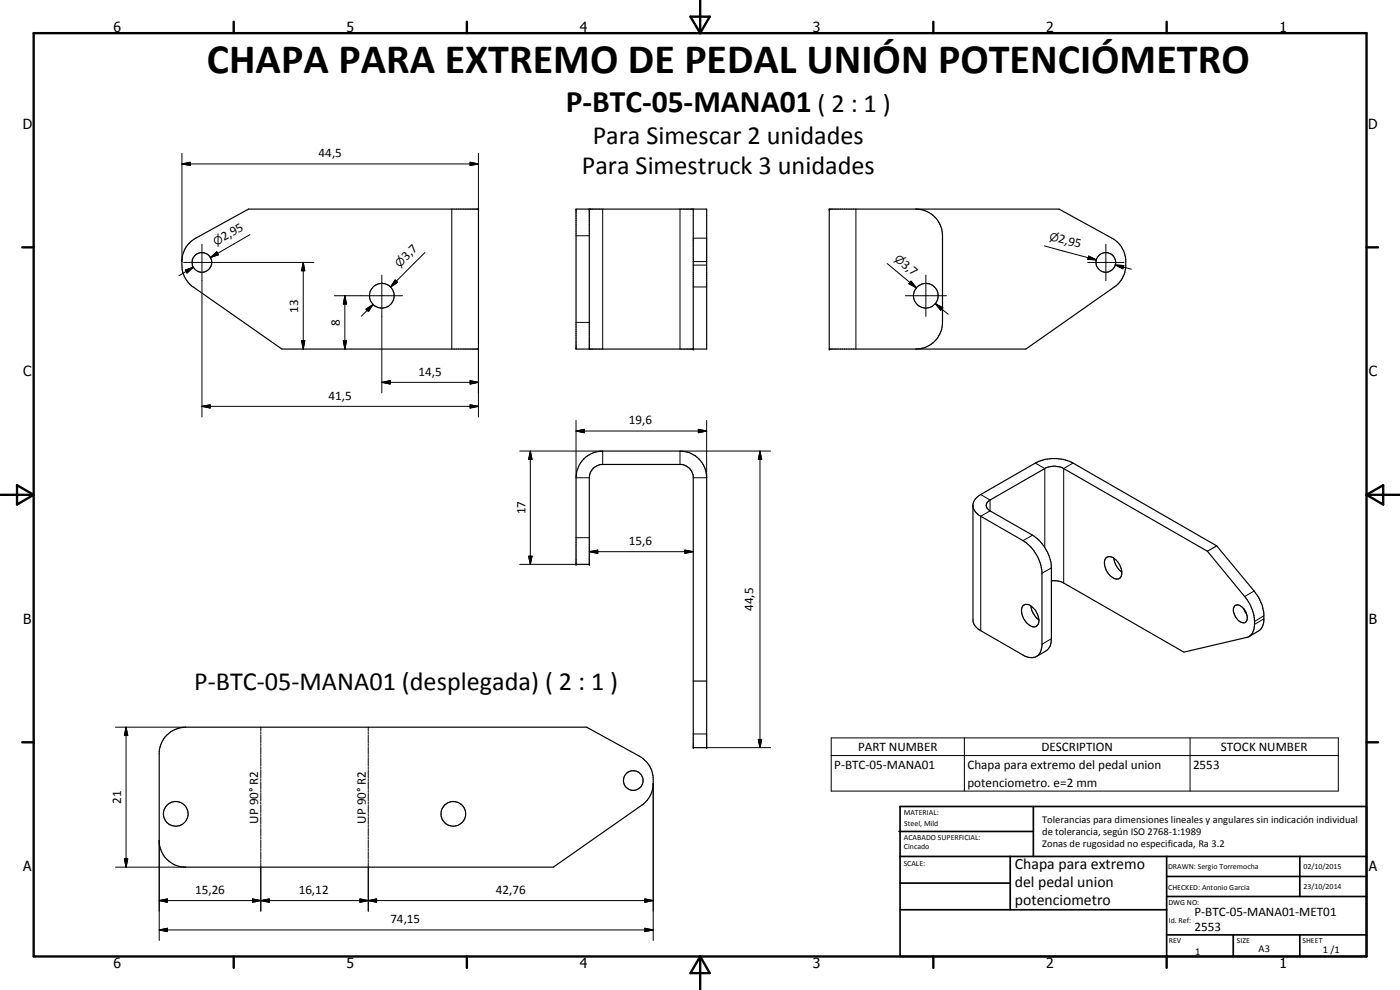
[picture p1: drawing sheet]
<svg xmlns="http://www.w3.org/2000/svg" width="420mm" height="297mm" viewBox="0 0 420 297" stroke-linecap="round" stroke-linejoin="round" font-family="sans-serif">
<g fill="none" stroke="#000" stroke-width=".35">
<path d="M56.7 73.1l2-1.6 15.9-8.8h69v42h-59l-26.6-18.6a9 9 0 0 1-2.5-11.4zM172.9 62.7h39.2v42h-39.2zM176.9 62.7v42M208.1 62.7v42M248.9 62.7h68.9l15.9 8.8a8 8 0 0 1 4.2 6.3 8.7 8.7 0 0 1-2.4 7.4l-27.6 19.5h-59zM274.9 62.7a8 8 0 0 1 8 8v26a8 8 0 0 1-8 8M175.2 137.7a8 8 0 0 1 5.7-2.4h23.2a8 8 0 0 1 8 8v81h-4v-81.4a4.1 4.1 0 0 0-3.6-3.5h-24.1a4.1 4.1 0 0 0-3.5 3.9v26h-4v-26a8.4 8.4 0 0 1 2.3-5.6zM292 152.1a4.3 4.3 0 0 0 2.3 2.8l12.7 7.3a12.7 12.7 0 0 1 5.7 9.2v22.4a3.8 3.8 0 0 1-1.6 3.2M315.5 174.3h1.8l1.9 .6 36.1 20.8 19.6-4.7M332.1 167.3a2.62 2.62 0 0 1 3.3 1.3 4.4 4.4 0 0 1 .8 4.8 2.63 2.63 0 0 1-3.6-1.4 4 4 0 0 1-.5-4.7zM334.3 167.5a5.8 5.8 0 0 0 2.4 4.1M362.4 165.4l11.1 13.6a10.7 10.7 0 0 1 2.2 11.2l-.8 .8"/>
<path d="M362.4 165.4l-43.2-24.8a5.9 5.9 0 0 0-5.6 0l-16.5 9.4a1.73 1.73 0 0 0-1.1 1.7 1.73 1.73 0 0 0 1.1 1.6l12.8 7.3a12.6 12.6 0 0 1 5.6 9.8v22.3l-.4 1.2-.9 1.2-3.1 1.9M365.2 163.8l11.2 13.5a11.2 11.2 0 0 1 2.3 11l-.7 .8-3.2 1.9M365.2 163.8l-2.8 1.6M365.2 163.8l-43.2-24.9a12.5 12.5 0 0 0-9.6-.7l-1.7 .7-16.9 9.8-1.1 1-.4 .8-.3 .8v35.1a4.2 4.2 0 0 0 2.3 2.8l12.7 7.4a4.2 4.2 0 0 0 4.1 .4M307 181.8a2.05 2.05 0 0 1 2.9 .4 4.4 4.4 0 0 1 1.4 5.5 2.15 2.15 0 0 1-3-.7 4.6 4.6 0 0 1-1.3-5.2zM309.4 181.8a5.9 5.9 0 0 0 2.4 4.2M370.5 181.9a1.99 1.99 0 0 1 2.9 .9 3.2 3.2 0 0 1 .4 3.9 2.74 2.74 0 0 1-3.3-2.2l-.3-.8a1.98 1.98 0 0 1 .3-1.8zM373.2 182.6l.9 1.5M208.1 204.3h4M49.6 221a8.2 8.2 0 0 1 6.1-2.8h120.4l15.8 8.7a8.1 8.1 0 0 1 4.1 6.4 8.9 8.9 0 0 1-1 5.7l-1.8 2.2-27.1 19h-110.4a8 8 0 0 1-7.9-7.3v-27.4l.7-2.7z"/>
<circle cx="60.6" cy="78.7" r="2.96"/>
<circle cx="331.9" cy="78.7" r="2.96"/>
<circle cx="114.6" cy="88.7" r="3.7"/>
<circle cx="277.9" cy="88.7" r="3.7"/>
<circle cx="190.1" cy="234.2" r="2.96"/>
<circle cx="52.8" cy="244.2" r="3.7"/>
<circle cx="136" cy="244.2" r="3.7"/>
</g>
<g fill="none" stroke="#000" stroke-width=".3">
<path d="M54.6 49.2l2.5-.5v1zM54.6 49.2h89M54.6 46v32.5M141.1 48.7l2.5 .5-2.5 .5zM143.6 46v16.7M55.1 78.7h39.1M60.6 73.3v51.8M63.1 77.3l2-1.7 .5 .9zM65.3 76l-2.2 1.3M75 70.4l-11.9 6.9M91 78.7l.5 2.5h-1zM91 78.7v26"/>
<path d="M127.5 75.8l-10.3 10.3M135.6 62.7v42M172.9 70.7h4M180.9 62.7v42M204.1 62.7v42M208.1 79.5h4M208.1 78.5h4M208.1 71.5h4M256.9 62.7v42M266.3 79.1l8.7 7.3M313.5 73.8l15.5 4.2M326.4 78.7h10.9"/>
<path d="M326.6 77.3l2.4 .7M326.7 76.8l2.3 1.2-2.5-.2zM331.9 73.3v10.9M334.7 79.5l2.6 .2-.3 .9zM334.7 79.5l4.8 1.3M55.6 81l2.4-.8-1.9 1.7zM58 80.2l-4.3 2.5M100.3 88.7h20.5M103.5 88.7l.5 2.5h-1zM103.5 88.7v16M109.8 92.8l2.2-1.4-1.4 2.1zM112 91.4l-3.6 3.5"/>
<path d="M114.6 82.5v35.4M118.6 84l.7 .7-2.1 1.4zM118.9 84.3l-1.7 1.8M172.9 96.7h4M208.1 86.1h4M271.7 88.7h12.3M273.4 84.4l1.6 2-2.2-1.3zM277.9 82.5v12.4M280.7 91.1l2.2 1.2-.6 .8zM280.7 91.1l3.9 3.2M90.5 102.2h1l-.5 2.5zM103 102.2h1l-.5 2.5z"/>
<path d="M114.6 114.7l2.5-.5v1zM114.6 114.7h29M141.1 114.2l2.5 .5-2.5 .5zM143.6 104.7v20.4M60.6 121.9l2.5-.4v.9zM60.6 121.9h83M141.1 121.5l2.5 .4-2.5 .5zM156 135.3h24.9v4.1M159.2 135.3l.5 2.5h-1zM159.2 135.3v34M172.9 129.3l2.5-.5v1zM172.9 126.2v17.1h4"/>
<path d="M172.9 129.3h39.2M209.6 128.8l2.5 .5-2.5 .5zM212.1 126.2v17.1h-4M228.1 135.3l.5 2.5h-1zM228.1 135.3v89M231.3 135.3h-27.2v4.1M310.7 138.9l2.9 1.7v23.7M322 138.9l-2.8 1.7v34.3M294.3 148.4l2.8 1.6v3.3l-2.8 1.6v34.3M156 169.3h16.9M158.7 166.9h1l-.5 2.4zM172.9 161.3h4"/>
<path d="M176.9 165.5l2.5-.4v.9zM176.9 165.5h31.2M205.6 165.1l2.5 .4-2.5 .5zM309.9 160.6l-2.9 1.6M315.5 170.4l-2.8 1.6M376.4 177.3l-2.9 1.7M315.5 191.6l-2.8 1.7M379.3 185.7l-2.8 1.6M379.3 184.8l-2.8 1.6M34.7 218.2h21M37.8 218.2l.5 2.5h-1zM37.8 218.2v42"/>
<path d="M78.3 218.2v1.2M78.3 219.6v.6M110.5 218.2v1.2M110.5 219.6v.6M78.3 220.5v2.4M78.3 223.1v.6M78.3 224v2.4M78.3 226.7v.5M78.3 227.5v2.4M78.3 230.2v.6M78.3 231v2.3M78.3 233.6v.6"/>
<path d="M78.3 234.5v2.4M78.3 237.2v.5M78.3 238v2.4M110.5 220.5v2.4M110.5 223.1v.6M110.5 224v2.4M110.5 226.7v.5M110.5 227.5v2.4M110.5 230.2v.6M110.5 231v2.3M110.5 233.6v.6M110.5 234.5v2.4"/>
<path d="M110.5 237.2v.5M110.5 238v2.4M196 235v47.2M208.1 220.2h4M212.1 224.3h19.2M227.6 221.9h1l-.5 2.4zM249.5 221.4h152.1v16h-152.1zM249.5 226.7h152.1M289.4 221.4v16M357.2 221.4v16M37.3 257.7h1l-.5 2.5zM47.8 252.2v30"/>
<path d="M78.3 240.7v.5M78.3 241.5v2.3M78.3 244.1v.6M78.3 245v2.4M78.3 247.6v.6M78.3 248.5v2.4M78.3 251.1v.6M78.3 252v2.4M78.3 254.6v.6M78.3 255.5v2.4M78.3 258.1v.6M78.3 259v14.4"/>
<path d="M110.5 240.7v.5M110.5 241.5v2.3M110.5 244.1v.6M110.5 245v2.4M110.5 247.6v.6M110.5 248.5v2.4M110.5 251.1v.6M110.5 252v2.4M110.5 254.6v.6M110.5 255.5v2.4M110.5 258.1v.6M110.5 259v14.4"/>
<path d="M34.7 260.2h21M47.8 270.2l2.4-.5v1zM47.8 279l2.4-.5v1zM47.8 270.2h148.2M47.8 279h148.2M75.8 269.7l2.5 .5-2.5 .5zM78.3 270.2l2.5-.5v1zM108 269.7l2.5 .5-2.5 .5zM108 269.7v1l5-1v1zM110.5 270.2l2.5-.5v1zM193.5 269.7l2.5 .5-2.5 .5zM193.5 278.5l2.5 .5-2.5 .5z"/>
</g>
<g fill="#000">
<circle cx="208.1" cy="62.7" r=".18"/>
<circle cx="248.9" cy="62.7" r=".18"/>
<circle cx="208.1" cy="104.7" r=".18"/>
<circle cx="248.9" cy="104.7" r=".18"/>
<circle cx="172.9" cy="169.3" r=".18"/>
<circle cx="176.9" cy="169.3" r=".18"/>
<circle cx="208.1" cy="224.3" r=".18"/>
<circle cx="212.1" cy="224.3" r=".18"/>
</g>
<g fill="none" stroke="#000" stroke-width=".71">
<path d="M10.1 9.9h400v277.1h-400zM70.1 6.5v3.4M140.1 6.5v3.4M207.2 5h5.8l-2.9 4.9zM210.1 0v9.9M280.1 6.5v3.4M350.1 6.5v3.4M6.7 74.2h3.4M410.1 74.2h3.5M.1 148.5h10M5.1 145.6l5 2.9-5 2.9zM410.1 148.5h10"/>
<path d="M410.1 148.5l5-2.9v5.8zM6.7 222.7h3.4M410.1 222.7h3.5M70.1 287v3.4M140.1 287v3.4M210.1 287v10M210.1 287l2.9 5h-5.8zM280.1 287v3.4M350.1 287v3.4"/>
</g>
<g fill="none" stroke="#000" stroke-width=".51">
<path d="M269.8 249.5h40.3M270.1 242h140v45h-140zM270.1 257h140M303.2 257v16M310.1 242v15M350.1 257v30M390.1 257v12M270.1 265h33.1M270.1 273h80M350.1 269h60M350.1 263h60M350.1 280.5h60"/>
<path d="M370.1 280.5v6.5M390.1 280.5v6.5"/>
</g>
<g fill="#000">
<path d="M54.6 49.2l2.5-.5v1zM141.1 48.7l2.5 .5-2.5 .5zM63.1 77.3l2-1.7 .5 .9zM326.7 76.8l2.3 1.2-2.5-.2zM334.7 79.5l2.6 .2-.3 .9zM55.6 81l2.4-.8-1.9 1.7zM91 78.7l.5 2.5h-1zM103.5 88.7l.5 2.5h-1zM109.8 92.8l2.2-1.4-1.4 2.1zM118.6 84l.7 .7-2.1 1.4zM273.4 84.4l1.6 2-2.2-1.3zM280.7 91.1l2.2 1.2-.6 .8z"/>
<path d="M90.5 102.2h1l-.5 2.5zM103 102.2h1l-.5 2.5zM114.6 114.7l2.5-.5v1zM141.1 114.2l2.5 .5-2.5 .5zM60.6 121.9l2.5-.4v.9zM141.1 121.5l2.5 .4-2.5 .5zM159.2 135.3l.5 2.5h-1zM172.9 129.3l2.5-.5v1zM209.6 128.8l2.5 .5-2.5 .5zM228.1 135.3l.5 2.5h-1zM158.7 166.9h1l-.5 2.4zM176.9 165.5l2.5-.4v.9z"/>
<path d="M205.6 165.1l2.5 .4-2.5 .5zM37.8 218.2l.5 2.5h-1zM227.6 221.9h1l-.5 2.4zM37.3 257.7h1l-.5 2.5zM47.8 270.2l2.4-.5v1zM47.8 279l2.4-.5v1zM75.8 269.7l2.5 .5-2.5 .5zM78.3 270.2l2.5-.5v1zM108 269.7l2.5 .5-2.5 .5zM110.5 270.2l2.5-.5v1zM193.5 269.7l2.5 .5-2.5 .5zM193.5 278.5l2.5 .5-2.5 .5z"/>
</g>
<text font-size="12.6" x="62.1" y="21.9">CHAPA PARA EXTREMO DE PEDAL UNIÓN POTENCIÓMETRO</text>
<text font-size="9.4" x="169.8" y="33.7">P-BTC-05-MANA01</text>
<g font-size="7.9">
<text x="245.4" y="33.7">( 2 : 1 )</text>
<text x="177.9" y="43.2">Para Simescar 2 unidades</text>
<text x="174.6" y="52.2">Para Simestruck 3 unidades</text>
<text x="58.3" y="207.1">P-BTC-05-MANA01 (desplegada) ( 2 : 1 )</text>
</g>
<g font-size="4.7">
<text x="304.6" y="260.8">Chapa para extremo</text>
<text x="304.6" y="266.2">del pedal union</text>
<text x="304.6" y="271.6">potenciometro</text>
</g>
<g font-size="4.2">
<text x="34" y="9.6">6</text>
<text x="104" y="9.6">5</text>
<text x="174" y="9.6">4</text>
<text x="244" y="9.6">3</text>
<text x="314" y="9.6">2</text>
<text x="384" y="9.6">1</text>
<text x="6.8" y="38.7">D</text>
<text x="410.6" y="38.7">D</text>
<text x="7" y="112.9">C</text>
<text x="410.8" y="112.9">C</text>
<text x="7" y="187.1">B</text>
<text x="410.8" y="187.1">B</text>
<text x="7" y="261.4">A</text>
<text x="410.8" y="261.4">A</text>
<text x="34" y="290.4">6</text>
<text x="104" y="290.4">5</text>
<text x="174" y="290.4">4</text>
<text x="244" y="290.4">3</text>
<text x="314" y="290.4">2</text>
<text x="384" y="290.4">1</text>
</g>
<g font-size="3.9">
<text x="95.6" y="47.1">44,5</text>
<text x="67.3" y="72.4" transform="rotate(-30 67.3 72.4)">2,95</text>
<text x="317.4" y="72.7" transform="rotate(15 317.4 72.7)">2,95</text>
<text x="122" y="78.3" transform="rotate(-45 122 78.3)">3,7</text>
<text x="270.4" y="79.7" transform="rotate(40 270.4 79.7)">3,7</text>
<text x="89.5" y="93.8" transform="rotate(-90 89.5 93.8)">13</text>
<text x="102" y="97.7" transform="rotate(-90 102 97.7)">8</text>
<text x="125.6" y="112.7">14,5</text>
<text x="98.6" y="119.9">41,5</text>
<text x="188.7" y="127.3">19,6</text>
<text x="157.7" y="154.3" transform="rotate(-90 157.7 154.3)">17</text>
<text x="188.7" y="163.5">15,6</text>
<text x="226" y="183.3" transform="rotate(-90 226 183.3)">44,5</text>
<text x="257.5" y="225.3">PART NUMBER</text>
<text x="312.5" y="225.3">DESCRIPTION</text>
<text x="366.4" y="225.3">STOCK NUMBER</text>
<text x="250.4" y="230.6">P-BTC-05-MANA01</text>
<text x="290.3" y="230.7">Chapa para extremo del pedal union</text>
<text x="358" y="230.6">2553</text>
<text x="290.3" y="236">potenciometro. e=2 mm</text>
<text x="36.4" y="241.2" transform="rotate(-90 36.4 241.2)">21</text>
<text x="77.5" y="247.1" transform="rotate(-90 77.5 247.1)">UP 90° R2</text>
<text x="109.8" y="247.1" transform="rotate(-90 109.8 247.1)">UP 90° R2</text>
<text x="58.5" y="268.1">15,26</text>
<text x="89.7" y="268.1">16,12</text>
<text x="148.8" y="268.1">42,76</text>
<text x="358.5" y="275">P-BTC-05-MANA01-MET01</text>
<text x="117.2" y="276.9">74,15</text>
<text x="358.5" y="279.4">2553</text>
</g>
<g font-size="3.3">
<text x="314.7" y="72" transform="rotate(15 314.7 72)">n</text>
<text x="64.8" y="73.8" transform="rotate(-30 64.8 73.8)">n</text>
<text x="268.2" y="77.9" transform="rotate(40 268.2 77.9)">n</text>
<text x="120" y="80.3" transform="rotate(-45 120 80.3)">n</text>
</g>
<g font-size="3.1">
<text x="312.7" y="246.8">Tolerancias para dimensiones lineales y angulares sin indicación individual</text>
<text x="312.7" y="250.4">de tolerancia, según ISO 2768-1:1989</text>
<text x="312.7" y="254">Zonas de rugosidad no especificada, Ra 3.2</text>
<text x="358.7" y="286.5">1</text>
<text x="377.7" y="285.6">A3</text>
<text x="397" y="285.9">1 /1</text>
</g>
<g font-size="2.4">
<text x="271.2" y="244.4">MATERIAL:</text>
<text x="271.3" y="252">ACABADO SUPERFICIAL:</text>
<text x="271.4" y="247.9">Steel, Mild</text>
<text x="271.3" y="254.6">Cincado</text>
<text x="271.2" y="259.7">SCALE:</text>
<text x="350.6" y="260.8">DRAWN: Sergio Torremocha</text>
<text x="391.2" y="260.6">02/10/2015</text>
<text x="350.6" y="267">CHECKED: Antonio Garcia</text>
<text x="391.2" y="266.7">23/10/2014</text>
<text x="350.6" y="271.4">DWG NO:</text>
<text x="350.8" y="276.9">Id. Ref:</text>
<text x="350.8" y="282.8">REV</text>
<text x="371.2" y="282.9">SIZE</text>
<text x="390.9" y="282.9">SHEET</text>
</g>
</svg>
